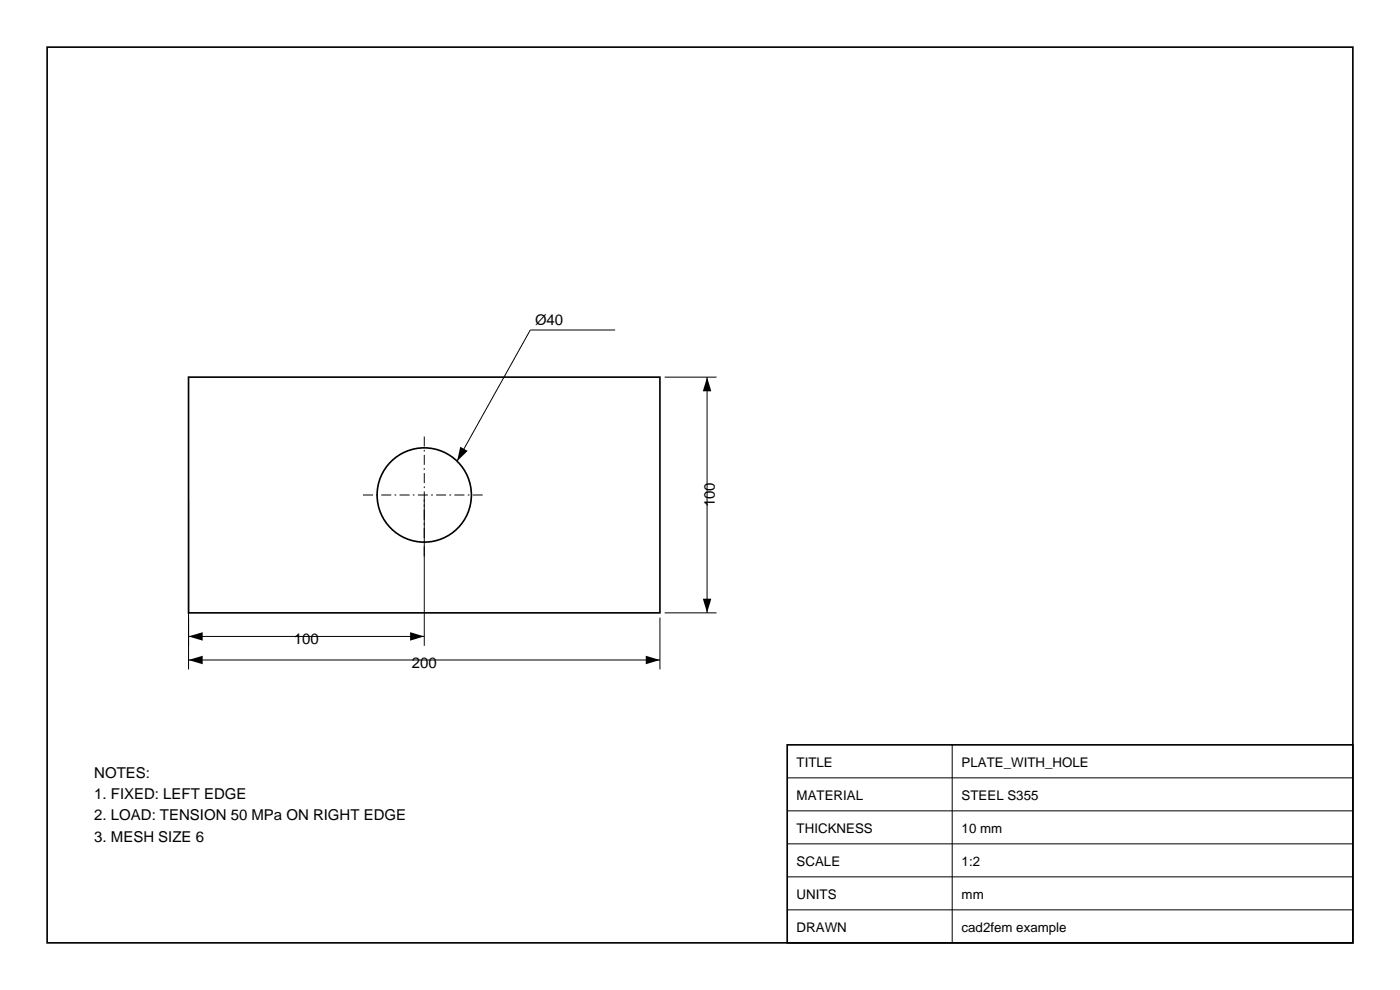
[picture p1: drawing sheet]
<svg xmlns="http://www.w3.org/2000/svg" width="297mm" height="210mm" viewBox="0 0 297 210" stroke-linecap="round" stroke-linejoin="round" font-family="sans-serif">
<g fill="none" stroke="#000" stroke-width=".35">
<path d="M10 10h277v190h-277zM40 80h100v50h-100zM167 158h120v42h-120z"/>
<circle cx="90" cy="105" r="10"/>
</g>
<path d="M77 105h26M90 118v-26" fill="none" stroke="#000" stroke-width=".21" stroke-dasharray="2.1 .7 .4 .7" stroke-linecap="butt"/>
<g fill="none" stroke="#000" stroke-width=".21">
<path d="M130.5 70h-18l-15.5 27.8M141 80h11M150 80v50M40 106v36M90 106v31M40 135h50M40 140h100M140 131v11M141 130h11M202 158v42M167 179h120M167 172h120"/>
<path d="M167 165h120M167 193h120M167 186h120"/>
</g>
<path d="M97.6 94.8l1.6 .8-2.2 2.2zM150 80l.9 3h-1.8zM40 135l3-.9v1.8zM40 140l3-.9v1.8zM87 134.1l3 .9-3 .9zM137 139.1l3 .9-3 .9zM149.1 127h1.8l-.9 3z" fill="#000"/>
<g font-size="3.2">
<text x="113.5" y="69">Ø40</text>
<text x="151.6" y="107.6" transform="rotate(-90 151.6 107.6)">100</text>
<text x="62.4" y="136.6">100</text>
<text x="87.4" y="141.6">200</text>
<text x="20" y="165">NOTES:</text>
<text x="20" y="169.5">1. FIXED: LEFT EDGE</text>
<text x="20" y="174">2. LOAD: TENSION 50 MPa ON RIGHT EDGE</text>
<text x="20" y="178.5">3. MESH SIZE 6</text>
</g>
<g font-size="2.8">
<text x="169" y="162.8">TITLE</text>
<text x="204" y="162.8">PLATE_WITH_HOLE</text>
<text x="169" y="169.8">MATERIAL</text>
<text x="204" y="169.8">STEEL S355</text>
<text x="169" y="176.8">THICKNESS</text>
<text x="204" y="176.8">10 mm</text>
<text x="169" y="183.8">SCALE</text>
<text x="204" y="183.8">1:2</text>
<text x="169" y="190.8">UNITS</text>
<text x="204" y="190.8">mm</text>
<text x="169" y="197.8">DRAWN</text>
<text x="204" y="197.8">cad2fem example</text>
</g>
</svg>
